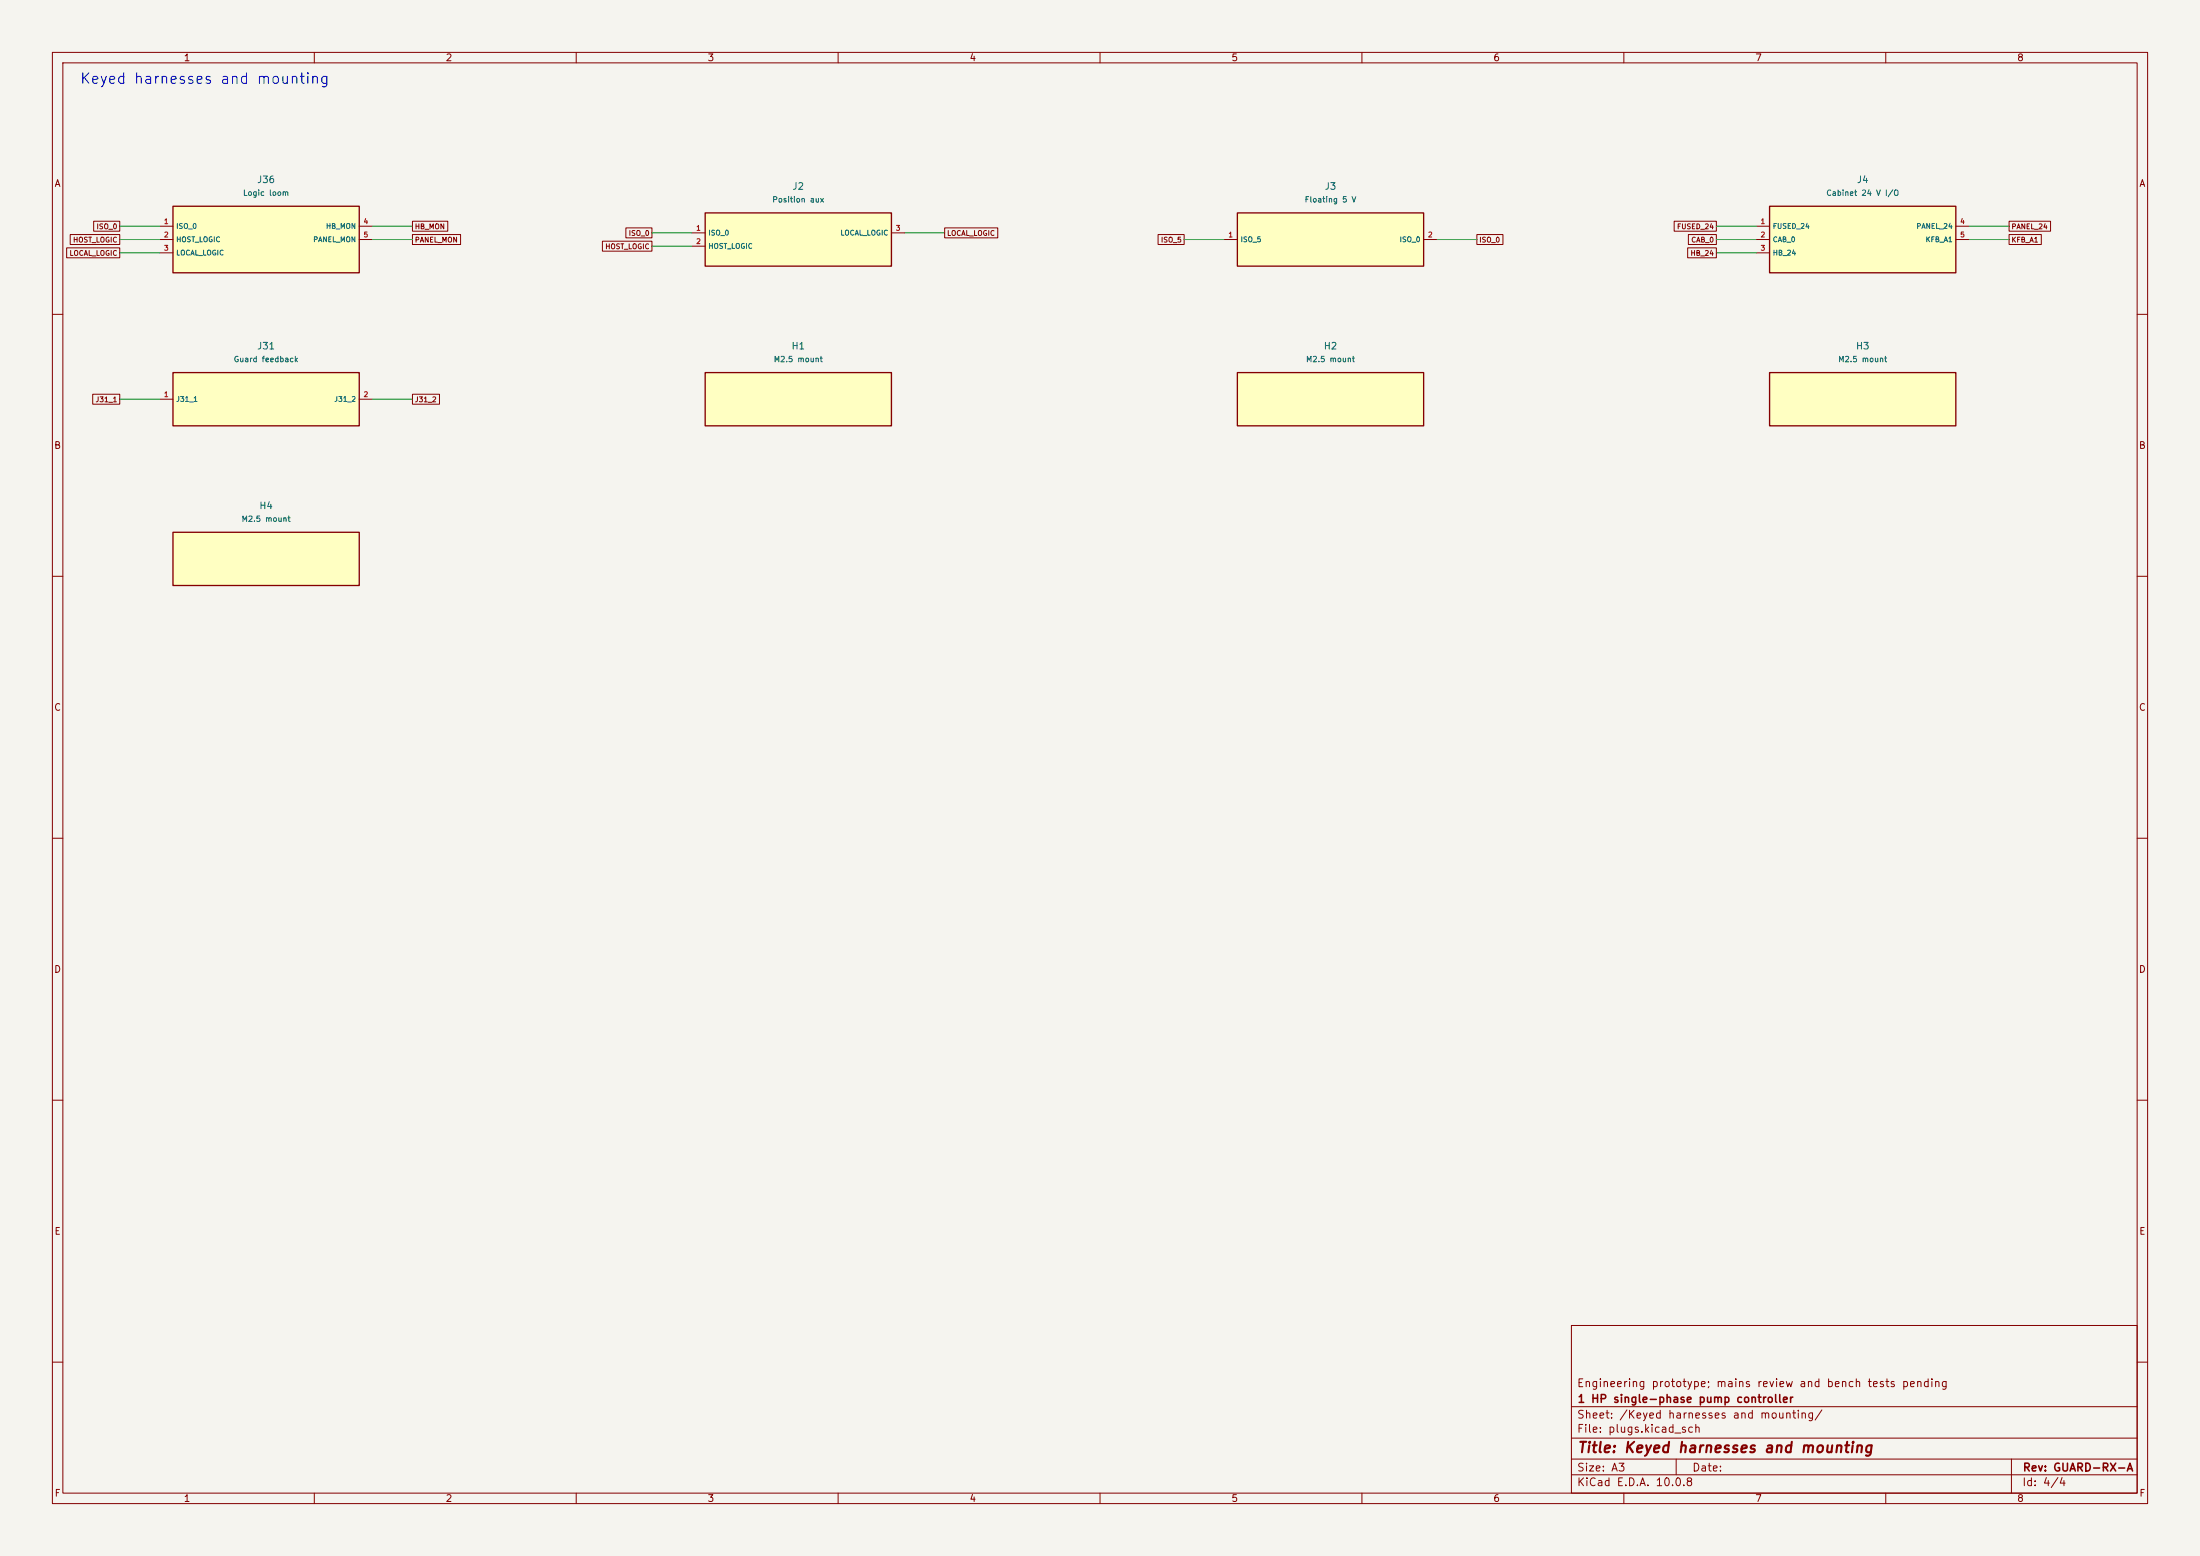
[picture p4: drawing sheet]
(kicad_sch (version 20250114) (generator "eeschema") (generator_version "9.0")
(paper "A3")
(title_block (title "Keyed harnesses and mounting") (rev "GUARD-RX-A") (company "1 HP single-phase pump controller") (comment 1 "Engineering prototype; mains review and bench tests pending"))
(lib_symbols
(symbol "Pump:J36"
(pin_names (offset 0.508))
(exclude_from_sim no)
(in_bom yes)
(on_board yes)
(property "Reference" "J36" (at 0 11.43 0) (effects (font (size 1 1))))
(property "Value" "Logic loom" (at 0 8.89 0) (effects (font (size 1 1))))
(property "Footprint" "Connector_JST:JST_ZE_S05B-ZESK-2D_1x05_P1.50mm_Horizontal" (at 0 0 0) (effects (font (size 1 1)) (hide yes)))
(property "Datasheet" "" (at 0 0 0) (effects (font (size 1 1)) (hide yes)))
(property "Description" "" (at 0 0 0) (effects (font (size 1 1)) (hide yes)))
(symbol "J36_0_1" (rectangle (start -17.78 6.35) (end 17.78 -6.35) (stroke (width 0.254) (type default)) (fill (type background))))
(symbol "J36_1_1" (pin passive line (at -20.32 2.54 0) (length 2.54) (name "ISO_0" (effects (font (size 0.95 0.95)))) (number "1" (effects (font (size 0.95 0.95))))) (pin passive line (at -20.32 0 0) (length 2.54) (name "HOST_LOGIC" (effects (font (size 0.95 0.95)))) (number "2" (effects (font (size 0.95 0.95))))) (pin passive line (at -20.32 -2.54 0) (length 2.54) (name "LOCAL_LOGIC" (effects (font (size 0.95 0.95)))) (number "3" (effects (font (size 0.95 0.95))))) (pin passive line (at 20.32 2.54 180) (length 2.54) (name "HB_MON" (effects (font (size 0.95 0.95)))) (number "4" (effects (font (size 0.95 0.95))))) (pin passive line (at 20.32 0 180) (length 2.54) (name "PANEL_MON" (effects (font (size 0.95 0.95)))) (number "5" (effects (font (size 0.95 0.95)))))))
(symbol "Pump:J2"
(pin_names (offset 0.508))
(exclude_from_sim no)
(in_bom yes)
(on_board yes)
(property "Reference" "J2" (at 0 10.16 0) (effects (font (size 1 1))))
(property "Value" "Position aux" (at 0 7.62 0) (effects (font (size 1 1))))
(property "Footprint" "Connector_JST:JST_PH_B3B-PH-K_1x03_P2.00mm_Vertical" (at 0 0 0) (effects (font (size 1 1)) (hide yes)))
(property "Datasheet" "" (at 0 0 0) (effects (font (size 1 1)) (hide yes)))
(property "Description" "" (at 0 0 0) (effects (font (size 1 1)) (hide yes)))
(symbol "J2_0_1" (rectangle (start -17.78 5.08) (end 17.78 -5.08) (stroke (width 0.254) (type default)) (fill (type background))))
(symbol "J2_1_1" (pin passive line (at -20.32 1.27 0) (length 2.54) (name "ISO_0" (effects (font (size 0.95 0.95)))) (number "1" (effects (font (size 0.95 0.95))))) (pin passive line (at -20.32 -1.27 0) (length 2.54) (name "HOST_LOGIC" (effects (font (size 0.95 0.95)))) (number "2" (effects (font (size 0.95 0.95))))) (pin passive line (at 20.32 1.27 180) (length 2.54) (name "LOCAL_LOGIC" (effects (font (size 0.95 0.95)))) (number "3" (effects (font (size 0.95 0.95)))))))
(symbol "Pump:J3"
(pin_names (offset 0.508))
(exclude_from_sim no)
(in_bom yes)
(on_board yes)
(property "Reference" "J3" (at 0 10.16 0) (effects (font (size 1 1))))
(property "Value" "Floating 5 V" (at 0 7.62 0) (effects (font (size 1 1))))
(property "Footprint" "Connector_JST:JST_PH_B2B-PH-K_1x02_P2.00mm_Vertical" (at 0 0 0) (effects (font (size 1 1)) (hide yes)))
(property "Datasheet" "" (at 0 0 0) (effects (font (size 1 1)) (hide yes)))
(property "Description" "" (at 0 0 0) (effects (font (size 1 1)) (hide yes)))
(symbol "J3_0_1" (rectangle (start -17.78 5.08) (end 17.78 -5.08) (stroke (width 0.254) (type default)) (fill (type background))))
(symbol "J3_1_1" (pin power_out line (at -20.32 0 0) (length 2.54) (name "ISO_5" (effects (font (size 0.95 0.95)))) (number "1" (effects (font (size 0.95 0.95))))) (pin power_out line (at 20.32 0 180) (length 2.54) (name "ISO_0" (effects (font (size 0.95 0.95)))) (number "2" (effects (font (size 0.95 0.95)))))))
(symbol "Pump:J4"
(pin_names (offset 0.508))
(exclude_from_sim no)
(in_bom yes)
(on_board yes)
(property "Reference" "J4" (at 0 11.43 0) (effects (font (size 1 1))))
(property "Value" "Cabinet 24 V I/O" (at 0 8.89 0) (effects (font (size 1 1))))
(property "Footprint" "Connector_JST:JST_VH_S5P-VH_1x05_P3.96mm_Horizontal" (at 0 0 0) (effects (font (size 1 1)) (hide yes)))
(property "Datasheet" "" (at 0 0 0) (effects (font (size 1 1)) (hide yes)))
(property "Description" "" (at 0 0 0) (effects (font (size 1 1)) (hide yes)))
(symbol "J4_0_1" (rectangle (start -17.78 6.35) (end 17.78 -6.35) (stroke (width 0.254) (type default)) (fill (type background))))
(symbol "J4_1_1" (pin power_out line (at -20.32 2.54 0) (length 2.54) (name "FUSED_24" (effects (font (size 0.95 0.95)))) (number "1" (effects (font (size 0.95 0.95))))) (pin power_out line (at -20.32 0 0) (length 2.54) (name "CAB_0" (effects (font (size 0.95 0.95)))) (number "2" (effects (font (size 0.95 0.95))))) (pin passive line (at -20.32 -2.54 0) (length 2.54) (name "HB_24" (effects (font (size 0.95 0.95)))) (number "3" (effects (font (size 0.95 0.95))))) (pin passive line (at 20.32 2.54 180) (length 2.54) (name "PANEL_24" (effects (font (size 0.95 0.95)))) (number "4" (effects (font (size 0.95 0.95))))) (pin passive line (at 20.32 0 180) (length 2.54) (name "KFB_A1" (effects (font (size 0.95 0.95)))) (number "5" (effects (font (size 0.95 0.95)))))))
(symbol "Pump:J31"
(pin_names (offset 0.508))
(exclude_from_sim no)
(in_bom yes)
(on_board yes)
(property "Reference" "J31" (at 0 10.16 0) (effects (font (size 1 1))))
(property "Value" "Guard feedback" (at 0 7.62 0) (effects (font (size 1 1))))
(property "Footprint" "Connector_Phoenix_MC:PhoenixContact_MC_1,5_2-G-3.81_1x02_P3.81mm_Horizontal" (at 0 0 0) (effects (font (size 1 1)) (hide yes)))
(property "Datasheet" "" (at 0 0 0) (effects (font (size 1 1)) (hide yes)))
(property "Description" "" (at 0 0 0) (effects (font (size 1 1)) (hide yes)))
(symbol "J31_0_1" (rectangle (start -17.78 5.08) (end 17.78 -5.08) (stroke (width 0.254) (type default)) (fill (type background))))
(symbol "J31_1_1" (pin passive line (at -20.32 0 0) (length 2.54) (name "J31_1" (effects (font (size 0.95 0.95)))) (number "1" (effects (font (size 0.95 0.95))))) (pin passive line (at 20.32 0 180) (length 2.54) (name "J31_2" (effects (font (size 0.95 0.95)))) (number "2" (effects (font (size 0.95 0.95)))))))
(symbol "Pump:H1"
(pin_names (offset 0.508))
(exclude_from_sim no)
(in_bom yes)
(on_board yes)
(property "Reference" "H1" (at 0 10.16 0) (effects (font (size 1 1))))
(property "Value" "M2.5 mount" (at 0 7.62 0) (effects (font (size 1 1))))
(property "Footprint" "MountingHole:MountingHole_2.7mm_M2.5" (at 0 0 0) (effects (font (size 1 1)) (hide yes)))
(property "Datasheet" "" (at 0 0 0) (effects (font (size 1 1)) (hide yes)))
(property "Description" "" (at 0 0 0) (effects (font (size 1 1)) (hide yes)))
(symbol "H1_0_1" (rectangle (start -17.78 5.08) (end 17.78 -5.08) (stroke (width 0.254) (type default)) (fill (type background))))
(symbol "H1_1_1" ))
(symbol "Pump:H2"
(pin_names (offset 0.508))
(exclude_from_sim no)
(in_bom yes)
(on_board yes)
(property "Reference" "H2" (at 0 10.16 0) (effects (font (size 1 1))))
(property "Value" "M2.5 mount" (at 0 7.62 0) (effects (font (size 1 1))))
(property "Footprint" "MountingHole:MountingHole_2.7mm_M2.5" (at 0 0 0) (effects (font (size 1 1)) (hide yes)))
(property "Datasheet" "" (at 0 0 0) (effects (font (size 1 1)) (hide yes)))
(property "Description" "" (at 0 0 0) (effects (font (size 1 1)) (hide yes)))
(symbol "H2_0_1" (rectangle (start -17.78 5.08) (end 17.78 -5.08) (stroke (width 0.254) (type default)) (fill (type background))))
(symbol "H2_1_1" ))
(symbol "Pump:H3"
(pin_names (offset 0.508))
(exclude_from_sim no)
(in_bom yes)
(on_board yes)
(property "Reference" "H3" (at 0 10.16 0) (effects (font (size 1 1))))
(property "Value" "M2.5 mount" (at 0 7.62 0) (effects (font (size 1 1))))
(property "Footprint" "MountingHole:MountingHole_2.7mm_M2.5" (at 0 0 0) (effects (font (size 1 1)) (hide yes)))
(property "Datasheet" "" (at 0 0 0) (effects (font (size 1 1)) (hide yes)))
(property "Description" "" (at 0 0 0) (effects (font (size 1 1)) (hide yes)))
(symbol "H3_0_1" (rectangle (start -17.78 5.08) (end 17.78 -5.08) (stroke (width 0.254) (type default)) (fill (type background))))
(symbol "H3_1_1" ))
(symbol "Pump:H4"
(pin_names (offset 0.508))
(exclude_from_sim no)
(in_bom yes)
(on_board yes)
(property "Reference" "H4" (at 0 10.16 0) (effects (font (size 1 1))))
(property "Value" "M2.5 mount" (at 0 7.62 0) (effects (font (size 1 1))))
(property "Footprint" "MountingHole:MountingHole_2.7mm_M2.5" (at 0 0 0) (effects (font (size 1 1)) (hide yes)))
(property "Datasheet" "" (at 0 0 0) (effects (font (size 1 1)) (hide yes)))
(property "Description" "" (at 0 0 0) (effects (font (size 1 1)) (hide yes)))
(symbol "H4_0_1" (rectangle (start -17.78 5.08) (end 17.78 -5.08) (stroke (width 0.254) (type default)) (fill (type background))))
(symbol "H4_1_1" )))
(text "Keyed harnesses and mounting" (at 15.24 15.24 0) (effects (font (size 2 2)) (justify left)))
(symbol (lib_id "Pump:J36") (at 50.8 45.72 0) (unit 1)
(exclude_from_sim no) (in_bom yes) (on_board yes) (dnp no)
(property "Reference" "J36" (at 50.8 34.29 0) (effects (font (size 1.27 1.27))))
(property "Value" "Logic loom" (at 50.8 36.83 0) (effects (font (size 1.05 1.05))))
(property "Footprint" "Connector_JST:JST_ZE_S05B-ZESK-2D_1x05_P1.50mm_Horizontal" (at 50.8 45.72 0) (effects (font (size 1 1)) (hide yes)))
(property "Datasheet" "" (at 50.8 45.72 0) (effects (font (size 1 1)) (hide yes)))
(property "MPN" "S05B-ZESK-2D(T)(LF)(SN)" (at 50.8 45.72 0) (effects (font (size 1 1)) (hide yes)))
(property "Description" "" (at 50.8 45.72 0) (effects (font (size 1 1)) (hide yes)))
(pin "1")
(pin "2")
(pin "3")
(pin "4")
(pin "5"))
(wire (pts (xy 30.48 43.18) (xy 22.86 43.18)) (stroke (width 0.1524) (type default)))
(global_label "ISO_0" (shape passive) (at 22.86 43.18 0) (effects (font (size 0.95 0.95)) (justify right)) (property "Intersheetrefs" "${INTERSHEET_REFS}" (at 22.86 43.18 0) (effects (font (size 1 1)) (hide yes))))
(wire (pts (xy 30.48 45.72) (xy 22.86 45.72)) (stroke (width 0.1524) (type default)))
(global_label "HOST_LOGIC" (shape passive) (at 22.86 45.72 0) (effects (font (size 0.95 0.95)) (justify right)) (property "Intersheetrefs" "${INTERSHEET_REFS}" (at 22.86 45.72 0) (effects (font (size 1 1)) (hide yes))))
(wire (pts (xy 30.48 48.26) (xy 22.86 48.26)) (stroke (width 0.1524) (type default)))
(global_label "LOCAL_LOGIC" (shape passive) (at 22.86 48.26 0) (effects (font (size 0.95 0.95)) (justify right)) (property "Intersheetrefs" "${INTERSHEET_REFS}" (at 22.86 48.26 0) (effects (font (size 1 1)) (hide yes))))
(wire (pts (xy 71.12 43.18) (xy 78.74 43.18)) (stroke (width 0.1524) (type default)))
(global_label "HB_MON" (shape passive) (at 78.74 43.18 180) (effects (font (size 0.95 0.95)) (justify left)) (property "Intersheetrefs" "${INTERSHEET_REFS}" (at 78.74 43.18 0) (effects (font (size 1 1)) (hide yes))))
(wire (pts (xy 71.12 45.72) (xy 78.74 45.72)) (stroke (width 0.1524) (type default)))
(global_label "PANEL_MON" (shape passive) (at 78.74 45.72 180) (effects (font (size 0.95 0.95)) (justify left)) (property "Intersheetrefs" "${INTERSHEET_REFS}" (at 78.74 45.72 0) (effects (font (size 1 1)) (hide yes))))
(symbol (lib_id "Pump:J2") (at 152.4 45.72 0) (unit 1)
(exclude_from_sim no) (in_bom yes) (on_board yes) (dnp no)
(property "Reference" "J2" (at 152.4 35.56 0) (effects (font (size 1.27 1.27))))
(property "Value" "Position aux" (at 152.4 38.1 0) (effects (font (size 1.05 1.05))))
(property "Footprint" "Connector_JST:JST_PH_B3B-PH-K_1x03_P2.00mm_Vertical" (at 152.4 45.72 0) (effects (font (size 1 1)) (hide yes)))
(property "Datasheet" "" (at 152.4 45.72 0) (effects (font (size 1 1)) (hide yes)))
(property "MPN" "B3B-PH-K-S(LF)(SN)" (at 152.4 45.72 0) (effects (font (size 1 1)) (hide yes)))
(property "Description" "" (at 152.4 45.72 0) (effects (font (size 1 1)) (hide yes)))
(pin "1")
(pin "2")
(pin "3"))
(wire (pts (xy 132.08 44.45) (xy 124.46 44.45)) (stroke (width 0.1524) (type default)))
(global_label "ISO_0" (shape passive) (at 124.46 44.45 0) (effects (font (size 0.95 0.95)) (justify right)) (property "Intersheetrefs" "${INTERSHEET_REFS}" (at 124.46 44.45 0) (effects (font (size 1 1)) (hide yes))))
(wire (pts (xy 132.08 46.99) (xy 124.46 46.99)) (stroke (width 0.1524) (type default)))
(global_label "HOST_LOGIC" (shape passive) (at 124.46 46.99 0) (effects (font (size 0.95 0.95)) (justify right)) (property "Intersheetrefs" "${INTERSHEET_REFS}" (at 124.46 46.99 0) (effects (font (size 1 1)) (hide yes))))
(wire (pts (xy 172.72 44.45) (xy 180.34 44.45)) (stroke (width 0.1524) (type default)))
(global_label "LOCAL_LOGIC" (shape passive) (at 180.34 44.45 180) (effects (font (size 0.95 0.95)) (justify left)) (property "Intersheetrefs" "${INTERSHEET_REFS}" (at 180.34 44.45 0) (effects (font (size 1 1)) (hide yes))))
(symbol (lib_id "Pump:J3") (at 254 45.72 0) (unit 1)
(exclude_from_sim no) (in_bom yes) (on_board yes) (dnp no)
(property "Reference" "J3" (at 254 35.56 0) (effects (font (size 1.27 1.27))))
(property "Value" "Floating 5 V" (at 254 38.1 0) (effects (font (size 1.05 1.05))))
(property "Footprint" "Connector_JST:JST_PH_B2B-PH-K_1x02_P2.00mm_Vertical" (at 254 45.72 0) (effects (font (size 1 1)) (hide yes)))
(property "Datasheet" "" (at 254 45.72 0) (effects (font (size 1 1)) (hide yes)))
(property "MPN" "B2B-PH-K-S(LF)(SN)" (at 254 45.72 0) (effects (font (size 1 1)) (hide yes)))
(property "Description" "" (at 254 45.72 0) (effects (font (size 1 1)) (hide yes)))
(pin "1")
(pin "2"))
(wire (pts (xy 233.68 45.72) (xy 226.06 45.72)) (stroke (width 0.1524) (type default)))
(global_label "ISO_5" (shape passive) (at 226.06 45.72 0) (effects (font (size 0.95 0.95)) (justify right)) (property "Intersheetrefs" "${INTERSHEET_REFS}" (at 226.06 45.72 0) (effects (font (size 1 1)) (hide yes))))
(wire (pts (xy 274.32 45.72) (xy 281.94 45.72)) (stroke (width 0.1524) (type default)))
(global_label "ISO_0" (shape passive) (at 281.94 45.72 180) (effects (font (size 0.95 0.95)) (justify left)) (property "Intersheetrefs" "${INTERSHEET_REFS}" (at 281.94 45.72 0) (effects (font (size 1 1)) (hide yes))))
(symbol (lib_id "Pump:J4") (at 355.6 45.72 0) (unit 1)
(exclude_from_sim no) (in_bom yes) (on_board yes) (dnp no)
(property "Reference" "J4" (at 355.6 34.29 0) (effects (font (size 1.27 1.27))))
(property "Value" "Cabinet 24 V I/O" (at 355.6 36.83 0) (effects (font (size 1.05 1.05))))
(property "Footprint" "Connector_JST:JST_VH_S5P-VH_1x05_P3.96mm_Horizontal" (at 355.6 45.72 0) (effects (font (size 1 1)) (hide yes)))
(property "Datasheet" "" (at 355.6 45.72 0) (effects (font (size 1 1)) (hide yes)))
(property "MPN" "S5P-VH(LF)(SN)" (at 355.6 45.72 0) (effects (font (size 1 1)) (hide yes)))
(property "Description" "" (at 355.6 45.72 0) (effects (font (size 1 1)) (hide yes)))
(pin "1")
(pin "2")
(pin "3")
(pin "4")
(pin "5"))
(wire (pts (xy 335.28 43.18) (xy 327.66 43.18)) (stroke (width 0.1524) (type default)))
(global_label "FUSED_24" (shape passive) (at 327.66 43.18 0) (effects (font (size 0.95 0.95)) (justify right)) (property "Intersheetrefs" "${INTERSHEET_REFS}" (at 327.66 43.18 0) (effects (font (size 1 1)) (hide yes))))
(wire (pts (xy 335.28 45.72) (xy 327.66 45.72)) (stroke (width 0.1524) (type default)))
(global_label "CAB_0" (shape passive) (at 327.66 45.72 0) (effects (font (size 0.95 0.95)) (justify right)) (property "Intersheetrefs" "${INTERSHEET_REFS}" (at 327.66 45.72 0) (effects (font (size 1 1)) (hide yes))))
(wire (pts (xy 335.28 48.26) (xy 327.66 48.26)) (stroke (width 0.1524) (type default)))
(global_label "HB_24" (shape passive) (at 327.66 48.26 0) (effects (font (size 0.95 0.95)) (justify right)) (property "Intersheetrefs" "${INTERSHEET_REFS}" (at 327.66 48.26 0) (effects (font (size 1 1)) (hide yes))))
(wire (pts (xy 375.92 43.18) (xy 383.54 43.18)) (stroke (width 0.1524) (type default)))
(global_label "PANEL_24" (shape passive) (at 383.54 43.18 180) (effects (font (size 0.95 0.95)) (justify left)) (property "Intersheetrefs" "${INTERSHEET_REFS}" (at 383.54 43.18 0) (effects (font (size 1 1)) (hide yes))))
(wire (pts (xy 375.92 45.72) (xy 383.54 45.72)) (stroke (width 0.1524) (type default)))
(global_label "KFB_A1" (shape passive) (at 383.54 45.72 180) (effects (font (size 0.95 0.95)) (justify left)) (property "Intersheetrefs" "${INTERSHEET_REFS}" (at 383.54 45.72 0) (effects (font (size 1 1)) (hide yes))))
(symbol (lib_id "Pump:J31") (at 50.8 76.2 0) (unit 1)
(exclude_from_sim no) (in_bom yes) (on_board yes) (dnp no)
(property "Reference" "J31" (at 50.8 66.04 0) (effects (font (size 1.27 1.27))))
(property "Value" "Guard feedback" (at 50.8 68.58 0) (effects (font (size 1.05 1.05))))
(property "Footprint" "Connector_Phoenix_MC:PhoenixContact_MC_1,5_2-G-3.81_1x02_P3.81mm_Horizontal" (at 50.8 76.2 0) (effects (font (size 1 1)) (hide yes)))
(property "Datasheet" "" (at 50.8 76.2 0) (effects (font (size 1 1)) (hide yes)))
(property "MPN" "1803277" (at 50.8 76.2 0) (effects (font (size 1 1)) (hide yes)))
(property "Description" "" (at 50.8 76.2 0) (effects (font (size 1 1)) (hide yes)))
(pin "1")
(pin "2"))
(wire (pts (xy 30.48 76.2) (xy 22.86 76.2)) (stroke (width 0.1524) (type default)))
(global_label "J31_1" (shape passive) (at 22.86 76.2 0) (effects (font (size 0.95 0.95)) (justify right)) (property "Intersheetrefs" "${INTERSHEET_REFS}" (at 22.86 76.2 0) (effects (font (size 1 1)) (hide yes))))
(wire (pts (xy 71.12 76.2) (xy 78.74 76.2)) (stroke (width 0.1524) (type default)))
(global_label "J31_2" (shape passive) (at 78.74 76.2 180) (effects (font (size 0.95 0.95)) (justify left)) (property "Intersheetrefs" "${INTERSHEET_REFS}" (at 78.74 76.2 0) (effects (font (size 1 1)) (hide yes))))
(symbol (lib_id "Pump:H1") (at 152.4 76.2 0) (unit 1)
(exclude_from_sim no) (in_bom yes) (on_board yes) (dnp no)
(property "Reference" "H1" (at 152.4 66.04 0) (effects (font (size 1.27 1.27))))
(property "Value" "M2.5 mount" (at 152.4 68.58 0) (effects (font (size 1.05 1.05))))
(property "Footprint" "MountingHole:MountingHole_2.7mm_M2.5" (at 152.4 76.2 0) (effects (font (size 1 1)) (hide yes)))
(property "Datasheet" "" (at 152.4 76.2 0) (effects (font (size 1 1)) (hide yes)))
(property "MPN" "2.7 mm NPTH" (at 152.4 76.2 0) (effects (font (size 1 1)) (hide yes)))
(property "Description" "" (at 152.4 76.2 0) (effects (font (size 1 1)) (hide yes))))
(symbol (lib_id "Pump:H2") (at 254 76.2 0) (unit 1)
(exclude_from_sim no) (in_bom yes) (on_board yes) (dnp no)
(property "Reference" "H2" (at 254 66.04 0) (effects (font (size 1.27 1.27))))
(property "Value" "M2.5 mount" (at 254 68.58 0) (effects (font (size 1.05 1.05))))
(property "Footprint" "MountingHole:MountingHole_2.7mm_M2.5" (at 254 76.2 0) (effects (font (size 1 1)) (hide yes)))
(property "Datasheet" "" (at 254 76.2 0) (effects (font (size 1 1)) (hide yes)))
(property "MPN" "2.7 mm NPTH" (at 254 76.2 0) (effects (font (size 1 1)) (hide yes)))
(property "Description" "" (at 254 76.2 0) (effects (font (size 1 1)) (hide yes))))
(symbol (lib_id "Pump:H3") (at 355.6 76.2 0) (unit 1)
(exclude_from_sim no) (in_bom yes) (on_board yes) (dnp no)
(property "Reference" "H3" (at 355.6 66.04 0) (effects (font (size 1.27 1.27))))
(property "Value" "M2.5 mount" (at 355.6 68.58 0) (effects (font (size 1.05 1.05))))
(property "Footprint" "MountingHole:MountingHole_2.7mm_M2.5" (at 355.6 76.2 0) (effects (font (size 1 1)) (hide yes)))
(property "Datasheet" "" (at 355.6 76.2 0) (effects (font (size 1 1)) (hide yes)))
(property "MPN" "2.7 mm NPTH" (at 355.6 76.2 0) (effects (font (size 1 1)) (hide yes)))
(property "Description" "" (at 355.6 76.2 0) (effects (font (size 1 1)) (hide yes))))
(symbol (lib_id "Pump:H4") (at 50.8 106.68 0) (unit 1)
(exclude_from_sim no) (in_bom yes) (on_board yes) (dnp no)
(property "Reference" "H4" (at 50.8 96.52 0) (effects (font (size 1.27 1.27))))
(property "Value" "M2.5 mount" (at 50.8 99.06 0) (effects (font (size 1.05 1.05))))
(property "Footprint" "MountingHole:MountingHole_2.7mm_M2.5" (at 50.8 106.68 0) (effects (font (size 1 1)) (hide yes)))
(property "Datasheet" "" (at 50.8 106.68 0) (effects (font (size 1 1)) (hide yes)))
(property "MPN" "2.7 mm NPTH" (at 50.8 106.68 0) (effects (font (size 1 1)) (hide yes)))
(property "Description" "" (at 50.8 106.68 0) (effects (font (size 1 1)) (hide yes)))))
